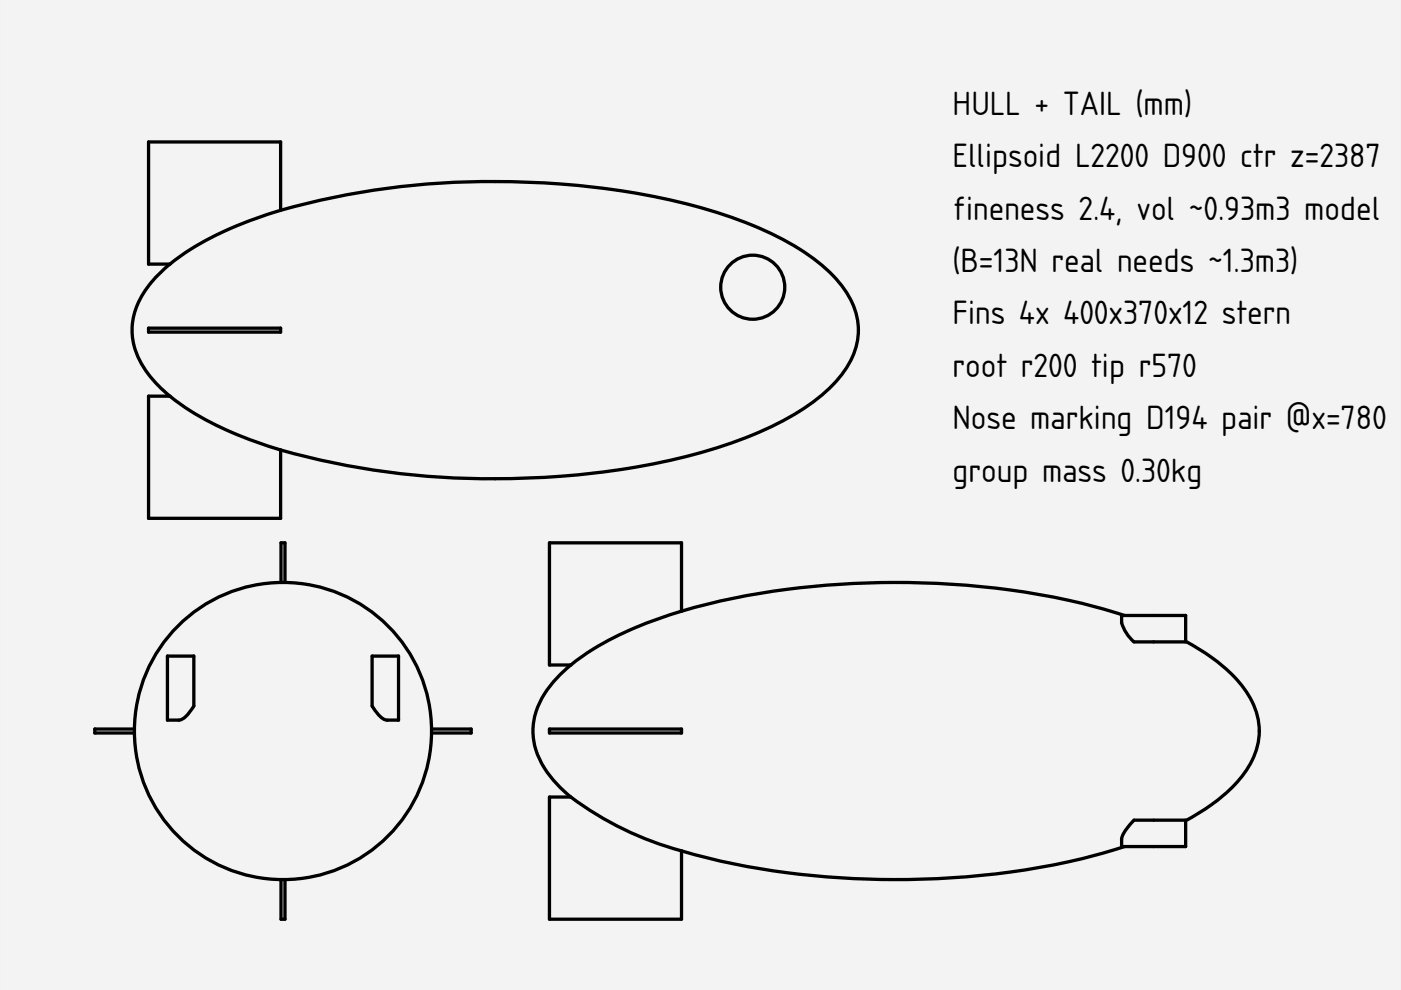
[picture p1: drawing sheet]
<svg xmlns="http://www.w3.org/2000/svg" width="297mm" height="210mm" viewBox="0 0 297 210" stroke-linecap="round" stroke-linejoin="round" font-family="sans-serif">
<path d="M0 0h297v210h-297z" fill-rule="evenodd" fill="#f1f3f5"/>
<path d="M0 0h297v210h-297zM0 0v210h297v-210z" fill="#000"/>
<g fill="#f1f3f5">
<path d="M35.5 139.1h5.6v10.6a6.6 6.6 0 0 1-2.9 3h-2.7z" fill-rule="evenodd"/>
<path d="M78.9 139.1h5.6v13.6h-2.4a5 5 0 0 1-3-2.6l-.2-.4z" fill-rule="evenodd"/>
<path d="M59.6 186.5v8.4h.8v-8.4v8.4h-.8z" fill-rule="evenodd"/>
<path d="M59.6 115.1v8.4v-8.4h.8v8.4v-8.4z" fill-rule="evenodd"/>
<path d="M20.1 154.6h8.4h-8.4v.8h8.4h-8.4z" fill-rule="evenodd"/>
<path d="M91.5 154.6h8.4v.8h-8.4h8.4v-.8z" fill-rule="evenodd"/>
<circle cx="60" cy="155" r="31.5"/>
</g>
<g fill="none" stroke="#000" stroke-width=".7">
<path d="M35.5 139.1h5.6v10.6a6.6 6.6 0 0 1-2.9 3h-2.7zM60.4 123.5v-8.4h-.8v8.4M78.9 139.1h5.6v13.6h-2.4a5 5 0 0 1-3-2.6l-.2-.4zM28.5 154.6h-8.4v.8h8.4M91.5 154.6h8.4v.8h-8.4M60.4 186.5v8.4h-.8v-8.4"/>
<circle cx="60" cy="155" r="31.5"/>
</g>
<g fill="#f1f3f5">
<path d="M31.5 30.1h28v14.5a175.4 175.4 0 0 1 67.9-4.7 121.3 121.3 0 0 1 36 9.6 40.8 40.8 0 0 1 15.4 11.5 14.3 14.3 0 0 1-.5 18.6 44 44 0 0 1-16.8 11.8 132.9 132.9 0 0 1-41.3 9.5 171.2 171.2 0 0 1-60.7-5.5v14.5h-28v-25.9h4.5a20.4 20.4 0 0 1-7.8-12 15.7 15.7 0 0 1 4.8-13.1l3-2.9h-4.5z" fill-rule="evenodd"/>
<path d="M34 57.9a54 54 0 0 1 18.8-11 148.7 148.7 0 0 1 43.4-8.2 167.4 167.4 0 0 1 55.6 6.3 66.4 66.4 0 0 1 22.3 11.1 19.9 19.9 0 0 1 7.8 12.5 15.8 15.8 0 0 1-4.7 12.3 50.1 50.1 0 0 1-18.8 11.8 144.8 144.8 0 0 1-45.3 8.6 162.8 162.8 0 0 1-57.8-7.3 58.2 58.2 0 0 1-21.2-11.7 17.2 17.2 0 0 1-6.1-12.8 17.6 17.6 0 0 1 6-11.6z" fill-rule="evenodd"/>
<path d="M31.5 30.1h28v14.5a68.6 68.6 0 0 0-23.5 11.4h-4.5z" fill-rule="evenodd"/>
<path d="M31.5 84h4.5a67.7 67.7 0 0 0 23.5 11.4v14.5h-28z" fill-rule="evenodd"/>
<path d="M31.5 69.6h28v.8h-28z" fill-rule="evenodd"/>
<circle cx="159.6" cy="60.9" r="6.8"/>
</g>
<g fill="none" stroke="#000" stroke-width=".7">
<path d="M36 56a20.2 20.2 0 0 0-7.9 12.3 15.3 15.3 0 0 0 4.3 12.2l3.6 3.5M59.5 44.6a175.4 175.4 0 0 1 67.9-4.7 121.3 121.3 0 0 1 36 9.6 40.8 40.8 0 0 1 15.4 11.5 14.3 14.3 0 0 1-.5 18.6 44 44 0 0 1-16.8 11.8 132.9 132.9 0 0 1-41.3 9.5 171.2 171.2 0 0 1-60.7-5.5M59.5 44.6a68.4 68.4 0 0 0-23.5 11.4M59.5 44.6v-14.5h-28v25.9h4.5M31.5 69.6h28v.8h-28zM36 84a67.5 67.5 0 0 0 23.5 11.4M36 84h-4.5v25.9h28v-14.5"/>
<circle cx="159.6" cy="60.9" r="6.8"/>
</g>
<g fill="#f1f3f5">
<path d="M116.5 115.1h28v14.5a170.6 170.6 0 0 1 59.9-5.6 147.8 147.8 0 0 1 34.1 6.5h12.9v5.5a35 35 0 0 1 13.3 11.4 14 14 0 0 1-.9 16.5 37.2 37.2 0 0 1-12.4 10.1v5.5h-10.4a9.4 9.4 0 0 0-4.8 .7 170 170 0 0 1-64.9 5.4 146.5 146.5 0 0 1-26.8-5.2v14.5h-28v-25.9h4.5a20.4 20.4 0 0 1-7.7-11.1 14.8 14.8 0 0 1 3.8-13l1.9-2.1 2-1.8h-4.5z" fill-rule="evenodd"/>
<path d="M119 142.8a55.2 55.2 0 0 1 19.6-11.3 152.8 152.8 0 0 1 50.9-8 157.7 157.7 0 0 1 48.9 7h-.6a5.6 5.6 0 0 0 1.6 4.6l1 1h11v-.1a35 35 0 0 1 13.3 11.4 14 14 0 0 1-.9 16.5 37.2 37.2 0 0 1-12.4 10.1v-.1h-11l-1.4 1.6a5.2 5.2 0 0 0-1.2 2.4v1.6h.6a162.1 162.1 0 0 1-56.5 6.8 148.4 148.4 0 0 1-45.2-8.5 63.8 63.8 0 0 1-17-10 18.3 18.3 0 0 1-6.7-11.6 15.7 15.7 0 0 1 4.7-12.1z" fill-rule="evenodd"/>
<path d="M116.5 169h4.5a69.5 69.5 0 0 0 23.5 11.4v14.5h-28z" fill-rule="evenodd"/>
<path d="M116.5 115.1h28v14.5a68.3 68.3 0 0 0-23.5 11.4h-4.5z" fill-rule="evenodd"/>
<path d="M237.8 130.5h13.6v5.6h-11l-1-1-.8-1.1a5.2 5.2 0 0 1-.8-3.5z" fill-rule="evenodd"/>
<path d="M240.4 173.9h11v5.6h-13.6v-1.6a8.6 8.6 0 0 1 2.6-4z" fill-rule="evenodd"/>
<path d="M116.5 154.6h28v.8h-28z" fill-rule="evenodd"/>
</g>
<path d="M144.5 129.6a68.1 68.1 0 0 0-23.5 11.4M144.5 129.6a170.6 170.6 0 0 1 59.9-5.6 145.8 145.8 0 0 1 34 6.5M144.5 129.6v-14.5h-28v25.9h4.5M237.8 130.5h13.6v5.6h-11l-1-1-.8-1.1a5.2 5.2 0 0 1-.8-3.5zM251.4 136a35 35 0 0 1 13.3 11.4 14 14 0 0 1-.9 16.5 37.2 37.2 0 0 1-12.4 10.1M116.5 154.6h28v.8h-28zM121 141a20.4 20.4 0 0 0-7.7 11.1 14.8 14.8 0 0 0 3.8 13l1.9 2.1 2 1.8M121 169a69.3 69.3 0 0 0 23.5 11.4M121 169h-4.5v25.9h28v-14.5M238.4 179.5a162.1 162.1 0 0 1-56.5 6.8 157.2 157.2 0 0 1-37.4-5.9M240.4 173.9h11v5.6h-13.6v-1.6a8.6 8.6 0 0 1 2.6-4z" fill="none" stroke="#000" stroke-width=".7"/>
<g font-size="6.7">
<text x="201.9" y="24.4">HULL + TAIL (mm)</text>
<text x="201.9" y="35.5">Ellipsoid L2200 D900 ctr z=2387</text>
<text x="201.9" y="46.6">fineness 2.4, vol ~0.93m3 model</text>
<text x="201.9" y="57.7">(B=13N real needs ~1.3m3)</text>
<text x="201.9" y="68.8">Fins 4x 400x370x12 stern</text>
<text x="201.9" y="79.9">root r200 tip r570</text>
<text x="201.9" y="91">Nose marking D194 pair @x=780</text>
<text x="201.9" y="102.1">group mass 0.30kg</text>
</g>
</svg>
